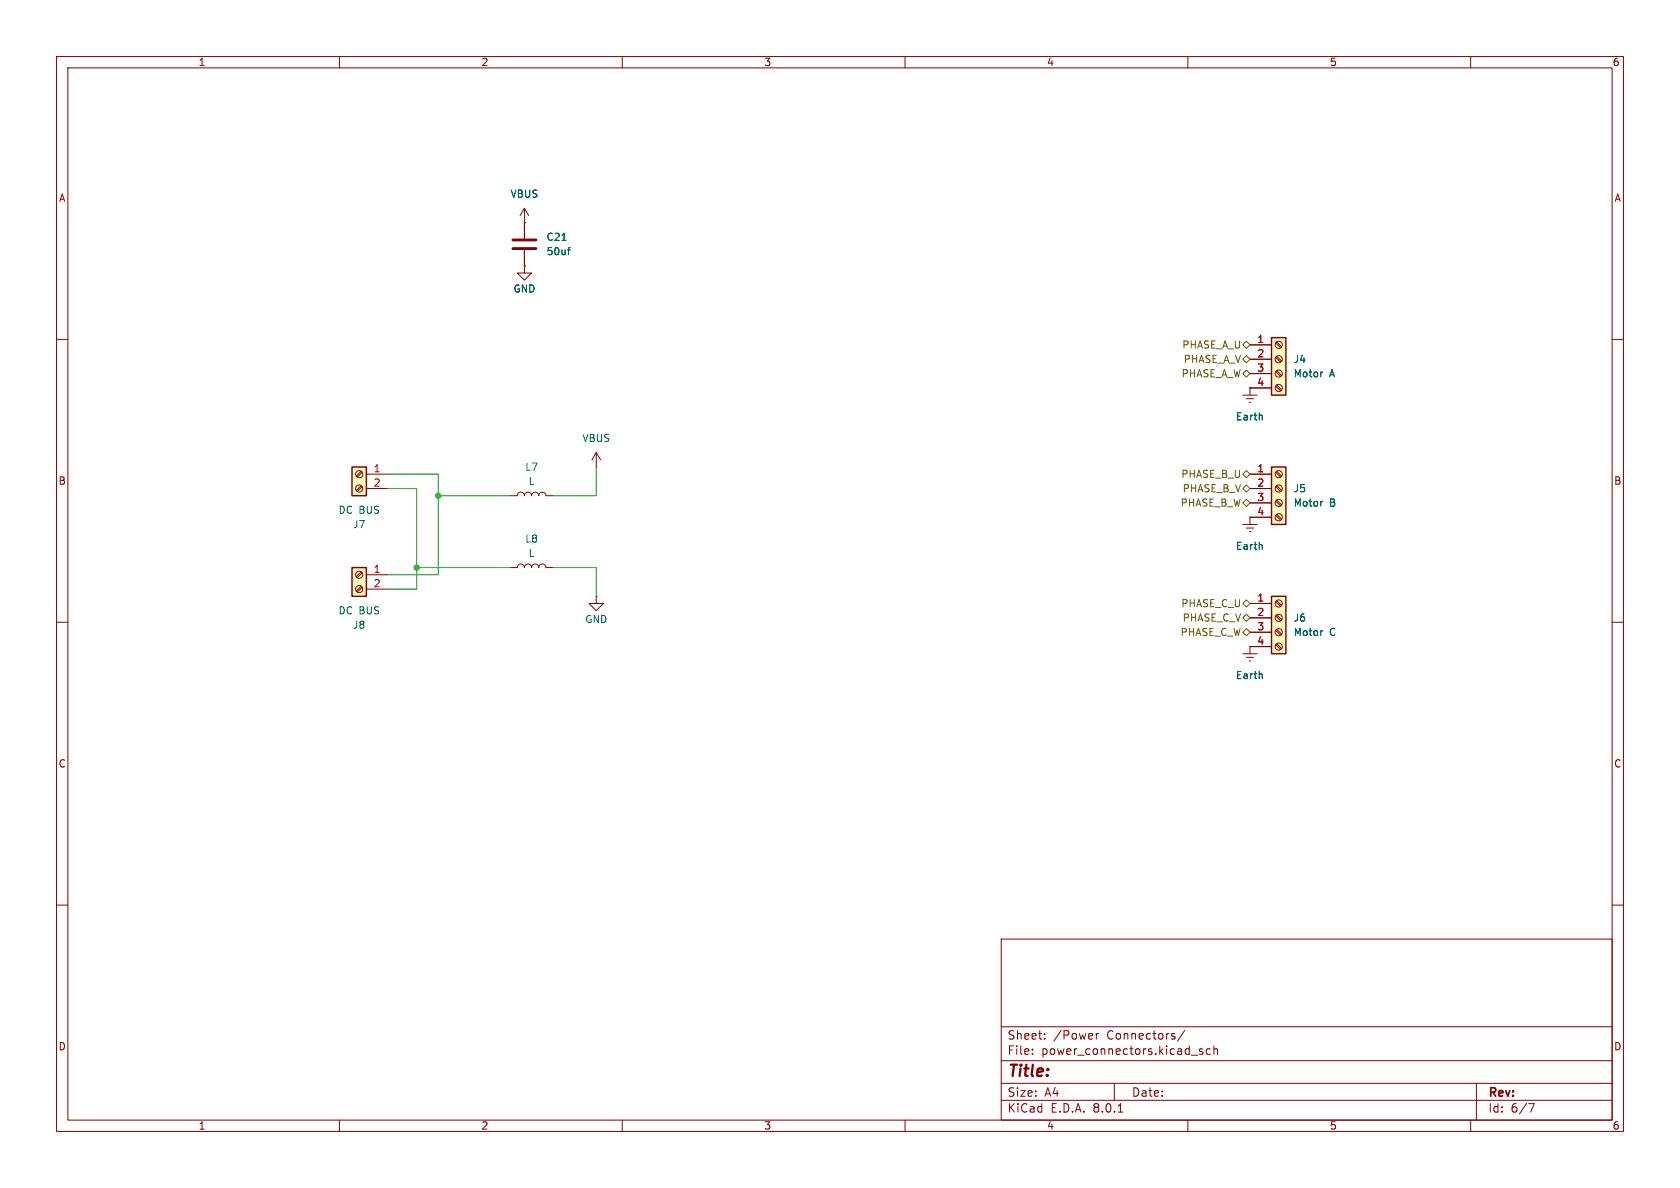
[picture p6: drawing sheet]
<svg xmlns="http://www.w3.org/2000/svg" width="297mm" height="210mm" viewBox="0 0 297 210" stroke-linecap="round" stroke-linejoin="round" font-family="sans-serif">
<g fill="none" stroke="#840000" stroke-width=".18">
<path d="M10 10h277v190h-277zM12 12h273v186h-273zM60 10v2M110 10v2M160 10v2M210 10v2M260 10v2M10 60h2M285 60h2M10 110h2M285 110h2M10 160h2"/>
<path d="M285 160h2M177 166h108v32h-108zM60 198v2M110 198v2M160 198v2M177 194.5h108M177 191.5h108M177 187.5h108M177 181.5h108M182.5 186.3v.1M182.5 185.5v.1M184.7 183.6v.1"/>
<path d="M184.7 182.8v.1M193.8 182.7v1M194.2 182.7l-.2 .1-.2 .2M197 191.5v3M197.7 196.6h.8M209.5 182.1l-1.3 2M210 198v2M210.6 186.5h1.1M212.6 185.5l-.4-.1-.2 .2 .1 .2 .5 .2v.3h-.6M214 185.5l-.5-.1-.3 .3v.4l.2 .2h.6M214.6 185.5l.2-.1 .4 .1v.9M214.6 184.9v1.5"/>
<path d="M260 198v2M261 191.5v6.5M270.2 195.1h1l-.6 1.5"/>
</g>
<path d="M62.2 100.3h2.6v5.1h-2.6z" fill="#ffffc2"/>
<path d="M62.2 100.3h2.6v5.1h-2.6z" fill="none" stroke="#840000" stroke-width=".25"/>
<g fill="none" stroke="#840000" stroke-width=".18">
<path d="M63.9 103.6l-.9 .9M63.9 101.1l-.9 .8M64 103.8l-.8 .8M64 101.3l-.8 .8M64.8 101.6h3.8M64.8 104.1h3.8"/>
<circle cx="63.5" cy="104.1" r=".63"/>
<circle cx="63.5" cy="101.6" r=".63"/>
</g>
<path d="M224.8 105.4h2.5v10.2h-2.5z" fill="#ffffc2"/>
<path d="M224.8 105.4h2.5v10.2h-2.5z" fill="none" stroke="#840000" stroke-width=".25"/>
<g fill="none" stroke="#840000" stroke-width=".18">
<path d="M105.4 105.4v1.3h1.3l-1.3 1.3-1.3-1.3h1.3M105.4 105.4h.1M221 106.7h3.8M221 109.2h3.8M221 111.8h3.8M221 114.3h3.8M225.5 114l.9 .8M225.5 111.4l.9 .9M225.5 108.9l.9 .8M225.5 106.3l.9 .9M225.7 113.8l.9 .8M225.7 111.3l.9 .8"/>
<path d="M225.7 108.7l.9 .9M225.7 106.2l.9 .8"/>
<circle cx="226.1" cy="109.2" r=".63"/>
<circle cx="226.1" cy="111.8" r=".63"/>
<circle cx="226.1" cy="106.7" r=".63"/>
<circle cx="226.1" cy="114.3" r=".63"/>
</g>
<path d="M233.7 111.5h.2" fill="none" stroke="#006464" stroke-width=".18"/>
<path d="M224.8 59.7h2.5v10.2h-2.5z" fill="#ffffc2"/>
<path d="M224.8 59.7h2.5v10.2h-2.5z" fill="none" stroke="#840000" stroke-width=".25"/>
<g fill="none" stroke="#840000" stroke-width=".18">
<path d="M219.7 69.9h2.5M220.3 70.5h1.3M220.9 71.1h.2M221 68.6h.1M221 61h3.8M221 63.5h3.8M221 66h3.8M221 68.6h3.8M221 68.6v1.3M225.5 68.2l.9 .9M225.5 65.7l.9 .8M225.5 63.2l.9 .8"/>
<path d="M225.5 60.6l.9 .9M225.7 68.1l.9 .8M225.7 65.5l.9 .9M225.7 63l.9 .8M225.7 60.5l.9 .8M105.4 82.6h.1M105.4 80l-.8 1.3M105.4 80v2.6M105.4 80l.8 1.3"/>
<circle cx="226.1" cy="61" r=".63"/>
<circle cx="226.1" cy="68.6" r=".63"/>
<circle cx="226.1" cy="66" r=".63"/>
<circle cx="226.1" cy="63.5" r=".63"/>
</g>
<path d="M223.1 73.5l.1 .7M233.7 65.8h.2" fill="none" stroke="#006464" stroke-width=".18"/>
<path d="M224.8 82.6h2.5v10.1h-2.5z" fill="#ffffc2"/>
<path d="M224.8 82.6h2.5v10.1h-2.5z" fill="none" stroke="#840000" stroke-width=".25"/>
<g fill="none" stroke="#840000" stroke-width=".18">
<path d="M92.7 47v1.3h1.3l-1.3 1.2-1.3-1.2h1.3M92.7 47h.1M90.2 87.6h1.2a.64 .64 0 0 1 .7-.6 .64 .64 0 0 1 .6 .6 .64 .64 0 0 1 .6-.6 .64 .64 0 0 1 .7 .6 .64 .64 0 0 1 .6-.6 .64 .64 0 0 1 .6 .6 .64 .64 0 0 1 .7-.6 .64 .64 0 0 1 .6 .6h1.3M219.7 92.7h2.5M220.3 93.3h1.3M220.9 94h.2M221 91.4h.1M221 83.8h3.8M221 86.4h3.8M221 88.9h3.8M221 91.4h3.8M221 91.4v1.3"/>
<path d="M225.5 91.1l.9 .8M225.5 88.6l.9 .8M225.5 86l.9 .9M225.5 83.5l.9 .8M225.7 90.9l.9 .9M225.7 88.4l.9 .8M225.7 85.9l.9 .8M225.7 83.3l.9 .9"/>
<circle cx="226.1" cy="91.4" r=".63"/>
<circle cx="226.1" cy="88.9" r=".63"/>
<circle cx="226.1" cy="86.4" r=".63"/>
<circle cx="226.1" cy="83.8" r=".63"/>
</g>
<path d="M223.1 96.3l.1 .8M233.7 88.6h.2" fill="none" stroke="#006464" stroke-width=".18"/>
<path d="M62.2 82.6h2.6v5h-2.6z" fill="#ffffc2"/>
<path d="M62.2 82.6h2.6v5h-2.6z" fill="none" stroke="#840000" stroke-width=".25"/>
<g fill="none" stroke="#840000" stroke-width=".18">
<path d="M92.7 39.4h.1M92.7 36.8l-.8 1.3M92.7 36.8v5.4M92.7 36.8l.8 1.3M92.7 47h.1M92.7 44.2v2.8M221 68.6h.1M221 61h3.8M221 63.5h3.8M221 66h3.8M221 68.6h3.8M63.9 85.9l-.9 .8"/>
<path d="M63.9 83.3l-.9 .9M64 86l-.8 .9M64 83.5l-.8 .8M64.8 83.8h3.8M64.8 86.4h3.8M221 91.4h.1M221 83.8h3.8M221 86.4h3.8M221 88.9h3.8M221 91.4h3.8M90.2 100.3h1.2a.64 .64 0 0 1 .7-.6 .64 .64 0 0 1 .6 .6 .64 .64 0 0 1 .6-.6 .64 .64 0 0 1 .7 .6 .64 .64 0 0 1 .6-.6 .64 .64 0 0 1 .6 .6 .64 .64 0 0 1 .7-.6 .64 .64 0 0 1 .6 .6h1.3M219.7 115.6h2.5"/>
<path d="M220.3 116.2h1.3M220.9 116.8h.2M221 114.3h.1M221 114.3v1.3M221 106.7h3.8M221 109.2h3.8M221 111.8h3.8M221 114.3h3.8"/>
<circle cx="63.5" cy="86.4" r=".63"/>
<circle cx="63.5" cy="83.8" r=".63"/>
</g>
<path d="M90.7 43.9h4M90.7 42.4h4" fill="none" stroke="#840000" stroke-width=".51"/>
<path d="M99.4 42.5h.7M100.3 44.2h.5M100.8 43.8h-.2M223.1 73.5l.1 .7M233.7 65.8h.2M223.1 96.3l.1 .8M233.7 88.6h.2M223.1 119.2l.1 .8M233.7 111.5h.2" fill="none" stroke="#006464" stroke-width=".18"/>
<path d="M219.7 63.5l.6-.6 .7 .6-.7 .6zM219.7 66l.6-.6 .7 .6-.7 .7zM219.7 61l.6-.7 .7 .7-.7 .6zM219.7 83.8l.6-.6 .7 .6-.7 .7zM219.7 88.9l.6-.6 .7 .6-.7 .6zM219.7 86.4l.6-.7 .7 .7-.7 .6zM219.7 111.8l.6-.7 .7 .7-.7 .6zM219.7 109.2l.6-.6 .7 .6-.7 .7zM219.7 106.7l.6-.7 .7 .7-.7 .6z" fill="none" stroke="#725600" stroke-width=".18"/>
<path d="M68.6 83.8h8.9v17.8h-8.9M68.6 86.4h5.1v17.7h-5.1M77.5 87.6h12.7M105.4 82.6v5h-7.6M73.7 100.3h16.5M97.8 100.3h7.6v5.1" fill="none" stroke="#009600" stroke-width=".18"/>
<g fill="#009600" stroke="#009600" stroke-width=".18">
<circle cx="77.5" cy="87.6" r=".46"/>
<circle cx="73.7" cy="100.3" r=".46"/>
</g>
<text font-size="2.8" fill="#840000" x="178" y="190.9">Title:</text>
<g font-size="2.1" fill="#840000">
<text x="178" y="184">Sheet:</text>
<text x="186.2" y="184">/Power</text>
<text x="195.7" y="184">Connectors/</text>
<text x="178" y="186.7">File:</text>
<text x="184.1" y="186.7">power_connectors.kicad_sch</text>
<text x="178" y="196.9">KiCad</text>
<text x="178" y="194.1">Size:</text>
<text x="184.7" y="194.1">A4</text>
<text x="185.7" y="196.9">E.D.A.</text>
<text x="193.3" y="196.9">8.0.1</text>
<text x="200" y="194.1">Date:</text>
<text x="263" y="194.3">Rev:</text>
<text x="263" y="196.9">Id:</text>
<text x="267.1" y="196.9">6/7</text>
</g>
<g font-size="1.8" fill="#840000">
<text x="35" y="11.9">1</text>
<text x="85" y="11.9">2</text>
<text x="135" y="11.9">3</text>
<text x="185" y="11.9">4</text>
<text x="235" y="11.9">5</text>
<text x="285" y="11.9">6</text>
<text x="10.3" y="35.9">A</text>
<text x="285.3" y="35.9">A</text>
<text x="10.3" y="85.9">B</text>
<text x="285.3" y="85.9">B</text>
<text x="10.3" y="135.9">C</text>
<text x="285.3" y="135.9">C</text>
<text x="10.3" y="185.9">D</text>
<text x="285.3" y="185.9">D</text>
<text x="35" y="199.9">1</text>
<text x="85" y="199.9">2</text>
<text x="135" y="199.9">3</text>
<text x="185" y="199.9">4</text>
<text x="235" y="199.9">5</text>
<text x="285" y="199.9">6</text>
</g>
<g font-size="1.8" fill="#006464">
<text x="90.2" y="35.2">VBUS</text>
<text x="96.5" y="45.3">50uf</text>
<text x="96.5" y="42.8">C21</text>
<text x="90.7" y="51.9">GND</text>
<text x="228.6" y="64.4">J4</text>
<text x="228.6" y="66.9">Motor</text>
<text x="235" y="66.9">A</text>
<text x="218.4" y="74.5">Earth</text>
<text x="92.8" y="83.4">L7</text>
<text x="102.9" y="78.3">VBUS</text>
<text x="93.4" y="86">L</text>
<text x="228.6" y="87.2">J5</text>
<text x="228.6" y="89.8">Motor</text>
<text x="235" y="89.8">B</text>
<text x="59.7" y="91">DC BUS</text>
<text x="62.3" y="93.6">J7</text>
<text x="92.8" y="96.1">L8</text>
<text x="93.4" y="98.7">L</text>
<text x="218.4" y="97.4">Earth</text>
<text x="59.7" y="108.8">DC BUS</text>
<text x="62.3" y="111.4">J8</text>
<text x="103.4" y="110.3">GND</text>
<text x="228.6" y="110.1">J6</text>
<text x="228.6" y="112.6">Motor</text>
<text x="235" y="112.6">C</text>
<text x="218.4" y="120.2">Earth</text>
</g>
<g font-size="1.8" fill="#725600">
<text x="208.9" y="61.8">PHASE_A_U</text>
<text x="209.2" y="64.4">PHASE_A_V</text>
<text x="208.8" y="66.9">PHASE_A_W</text>
<text x="208.6" y="89.8">PHASE_B_W</text>
<text x="208.7" y="84.7">PHASE_B_U</text>
<text x="209" y="87.2">PHASE_B_V</text>
<text x="208.7" y="107.5">PHASE_C_U</text>
<text x="208.6" y="112.6">PHASE_C_W</text>
<text x="209" y="110.1">PHASE_C_V</text>
</g>
<g font-size="1.8" fill="#a90000">
<text x="222.2" y="60.7">1</text>
<text x="222.2" y="63.2">2</text>
<text x="222.2" y="65.8">3</text>
<text x="222.2" y="68.3">4</text>
<text x="66" y="83.6">1</text>
<text x="222.2" y="83.6">1</text>
<text x="66" y="86.1">2</text>
<text x="222.2" y="86.1">2</text>
<text x="222.2" y="88.6">3</text>
<text x="222.2" y="91.2">4</text>
<text x="66" y="101.3">1</text>
<text x="66" y="103.9">2</text>
<text x="222.2" y="106.4">1</text>
<text x="222.2" y="109">2</text>
<text x="222.2" y="111.5">3</text>
<text x="222.2" y="114">4</text>
</g>
</svg>
